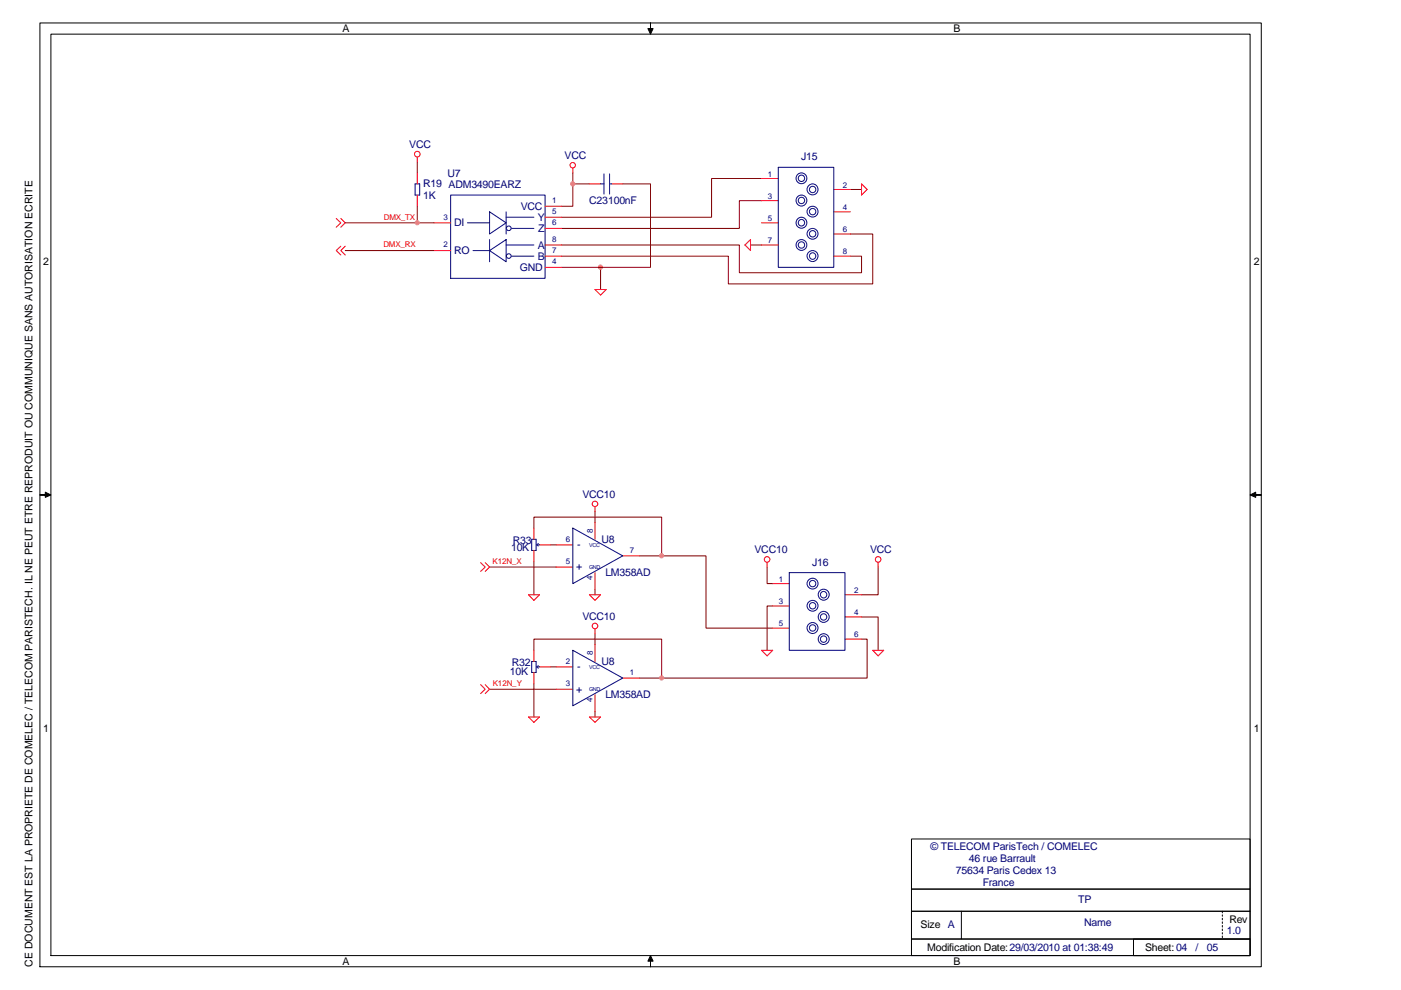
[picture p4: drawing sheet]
<svg xmlns="http://www.w3.org/2000/svg" width="297mm" height="210mm" viewBox="0 0 297 210" stroke-linecap="round" stroke-linejoin="round" font-family="sans-serif">
<path d="M127.3 56.7v4.7" fill="none" stroke="#800000" stroke-width=".21"/>
<circle cx="127.3" cy="56.6" r=".46" fill="#f0f"/>
<circle cx="127.3" cy="56.6" r=".46" fill="none" stroke="#f0f" stroke-width=".21"/>
<path d="M132 39h5.9v17.7h-18.8M73.2 53.1h18.8M73.2 47.2h18.8M88.5 43.7v3.5" fill="none" stroke="#800000" stroke-width=".21"/>
<circle cx="88.5" cy="47.2" r=".44" fill="#f0f"/>
<circle cx="88.5" cy="47.2" r=".44" fill="none" stroke="#f0f" stroke-width=".21"/>
<path d="M121.5 36.7v7h-2.4M121.5 39h3.5" fill="none" stroke="#800000" stroke-width=".21"/>
<circle cx="121.4" cy="39" r=".46" fill="#f0f"/>
<circle cx="121.4" cy="39" r=".46" fill="none" stroke="#f0f" stroke-width=".21"/>
<g fill="none" stroke="#800000" stroke-width=".21">
<path d="M88.5 34.3v2.4M161.5 37.8h-10.6v8.3h-31.8M119.1 51.9h37.7v5.9h25.9v-3.5h-2.4M159.1 51.9h2.4M161.5 42.5h-4.7v5.9h-37.7M180.3 49.6h4.7v10.6h-30.6v-5.9h-35.3M180.3 40.2h2.4M113.2 112v-2.4h27.1v8.3M116.8 115.5h1.1M126.1 108.5v2.3M135.6 117.9h14.1v15.3h14.1M126.1 124.9v1.2"/>
<path d="M162.6 120.2v3.5h1.2M163.8 128.5h-1.2v9.4M182.7 135.5h1.2v8.3h-48.3M182.7 130.8h3.5v7.1M186.2 120.2v5.9h-3.5M126.1 150.8v1.2"/>
</g>
<circle cx="140.3" cy="117.8" r=".45" fill="#f0f"/>
<circle cx="140.3" cy="117.8" r=".45" fill="none" stroke="#f0f" stroke-width=".21"/>
<path d="M113.2 137.9v-2.4h27.1v8.3M126.1 134.4v2.3M116.8 141.4h1.1" fill="none" stroke="#800000" stroke-width=".21"/>
<circle cx="140.3" cy="143.7" r=".45" fill="#f0f"/>
<circle cx="140.3" cy="143.7" r=".45" fill="none" stroke="#f0f" stroke-width=".21"/>
<path d="M113.2 119v7.1M103.8 120.2h14.1M103.8 146.1h14.1M113.2 144.9v7.1" fill="none" stroke="#800000" stroke-width=".21"/>
<g fill="none" stroke="#000080" stroke-width=".21">
<path d="M88 39h1v2.4h-1zM127.3 39h.8M128.1 36.9v4.2M129.2 36.9v4.2M129.2 39h.5M165 35.5h11.8v21.2h-11.8zM95.5 41.4h20.1v17.6h-20.1zM99.1 47.2h4.7M100.3 53.1h3.5M103.8 44.9l3.5 2.3-3.5 2.4zM103.8 53.1l3.5-2.3v4.7zM103.8 50.8v4.7"/>
<path d="M107.3 44.9v4.7M107.3 46.1h5.9M107.3 51.9h5.9M108.5 48.4h4.7M108.5 54.3h4.7M112.7 114.3h1v2.4h-1zM113.8 115.5h.6M113.8 115.5l.3 .3M114.1 115.2l-.3 .3M121.5 112l10.5 5.9-10.5 5.8zM121.5 137.9l10.5 5.9-10.5 5.8zM167.3 121.4h11.9v16.5h-11.9z"/>
<path d="M112.7 140.3h1v2.3h-1zM113.8 141.4h.6M113.8 141.4l.3 .3M114.1 141.1l-.3 .3"/>
<circle cx="169.9" cy="37.8" r=".68"/>
<circle cx="169.9" cy="37.8" r="1.14"/>
<circle cx="107.9" cy="54.3" r=".49"/>
<circle cx="107.9" cy="48.4" r=".49"/>
<circle cx="169.9" cy="47.2" r="1.16"/>
<circle cx="169.9" cy="42.5" r="1.15"/>
<circle cx="169.9" cy="47.2" r=".68"/>
<circle cx="169.9" cy="51.9" r=".68"/>
<circle cx="169.9" cy="42.5" r=".68"/>
<circle cx="169.9" cy="51.9" r="1.14"/>
<circle cx="172.3" cy="40.2" r="1.16"/>
<circle cx="172.3" cy="54.3" r="1.16"/>
<circle cx="172.3" cy="54.3" r=".68"/>
<circle cx="172.3" cy="49.6" r="1.15"/>
<circle cx="172.3" cy="44.9" r="1.15"/>
<circle cx="172.3" cy="40.2" r=".68"/>
<circle cx="172.3" cy="44.9" r=".68"/>
<circle cx="172.3" cy="49.6" r=".68"/>
<circle cx="172.3" cy="133.2" r="1.16"/>
<circle cx="172.3" cy="123.7" r="1.15"/>
<circle cx="172.3" cy="128.4" r="1.15"/>
<circle cx="172.3" cy="128.4" r=".68"/>
<circle cx="172.3" cy="123.7" r=".68"/>
<circle cx="172.3" cy="133.1" r=".68"/>
<circle cx="174.6" cy="126.1" r=".68"/>
<circle cx="174.6" cy="130.8" r=".68"/>
<circle cx="174.6" cy="135.5" r=".68"/>
<circle cx="174.6" cy="130.8" r="1.17"/>
<circle cx="174.6" cy="126.1" r="1.17"/>
<circle cx="174.6" cy="135.5" r="1.16"/>
</g>
<g fill="none" stroke="#f00" stroke-width=".21">
<path d="M88.5 33.3v1M88.5 36.7v2.3M121.5 35.7v1M125 39h2.3M129.7 39h2.3M161.5 37.8h3.5M182.7 39l1.2 1.2-1.2 1.2zM71.3 46.3l1 .9-1 1M72.3 46.3l.9 .9-.9 1M72.3 52.2l-1 .9 1 1M73.2 52.2l-.9 .9 .9 1M88.5 41.4v2.3"/>
<path d="M92 53.1h3.5M92 47.2h3.5M115.6 43.7h3.5M115.6 54.3h3.5M115.6 51.9h3.5M115.6 48.4h3.5M115.6 46.1h3.5M115.6 56.7h3.5M157.9 51.9l1.2-1.1v2.3zM161.5 47.2h3.5M161.5 51.9h3.5M161.5 42.5h3.5"/>
<path d="M176.8 54.3h3.5M176.8 40.2h3.5M176.8 44.9h3.5M176.8 49.6h3.5M126.1 61.4h2.4l-1.2 1.2zM101.9 119.3l1 .9-1 1M102.9 119.3l.9 .9-.9 1M113.2 112v2.3M113.2 116.7v2.3M114.4 115.5h2.4M117.9 115.5h3.6M126.1 107.5v1"/>
<path d="M126.1 110.8v3.5M132 117.9h3.6M162.6 119.3v.9M186.2 119.3v.9M112.1 126.1h2.3l-1.2 1.2zM113.2 137.9v2.4M117.9 120.2h3.6M125 126.1h2.3l-1.2 1.2zM126.1 121.4v3.5M126.1 133.3v1.1M126.1 136.7v3.6M161.5 137.9h2.3l-1.2 1.2z"/>
<path d="M163.8 123.7h3.5M163.8 128.5h3.5M163.8 133.2h3.5M179.2 126.1h3.5M179.2 130.8h3.5M179.2 135.5h3.5M185 137.9h2.4l-1.2 1.2zM101.9 145.2l1 .9-1 1M102.9 145.2l.9 .9-.9 1M112.1 152h2.3l-1.2 1.2zM113.2 142.6v2.3M114.4 141.4h2.4"/>
<path d="M117.9 146.1h3.6M117.9 141.4h3.6M125 152h2.3l-1.2 1.2zM126.1 147.3v3.5M132 143.8h3.6"/>
<circle cx="88.5" cy="32.7" r=".6"/>
<circle cx="121.4" cy="35" r=".57"/>
<circle cx="126.2" cy="106.8" r=".59"/>
<circle cx="162.6" cy="118.6" r=".59"/>
<circle cx="186.2" cy="118.6" r=".59"/>
<circle cx="126.1" cy="132.7" r=".59"/>
</g>
<g fill="#000">
<path d="M137.9 4.9v1.2h.6l-.6 1.1-.5-1.1h.5z" fill-rule="evenodd"/>
<path d="M8.5 104.9h1.1v-.5l1.2 .5-1.2 .6v-.6z" fill-rule="evenodd"/>
<path d="M265 104.9l1.2-.5v.5h1.2h-1.2v.6z" fill-rule="evenodd"/>
<path d="M137.9 202.6l.6 1.2h-.6v1.2v-1.2h-.5z" fill-rule="evenodd"/>
</g>
<g fill="none" stroke="#000" stroke-width=".21">
<path d="M8.5 4.9h258.9v200.1h-258.9zM10.8 7.2h254.2v195.4h-254.2zM137.9 4.9v1.2h.6l-.6 1.1-.5-1.1h.5zM8.5 104.9h1.1v-.5l1.2 .5-1.2 .6v-.6zM265 104.9l1.2-.5v.5h1.2h-1.2v.6zM193.2 177.9h71.8v10.6h-71.8zM193.2 199.1h71.8v3.5h-71.8zM193.2 188.5h71.8v4.7h-71.8zM193.2 193.2h71.8v5.9h-71.8zM203.8 193.2v5.9M240.3 199.1h24.7v3.5h-24.7zM259.2 193.2v.3"/>
<path d="M259.2 194v.3M259.2 194.7v.3M259.2 195.5v.3M259.2 196.2v.4M259.2 197v.3M259.2 197.7v.3M259.2 198.5v.3M137.9 202.6l.6 1.2h-.6v1.2v-1.2h-.5z"/>
</g>
<g font-size="2.2">
<text x="72.6" y="6.8">A</text>
<text x="202.1" y="6.8">B</text>
<text x="9.2" y="56.2">2</text>
<text x="265.8" y="56.2">2</text>
<text x="9.2" y="155.1">1</text>
<text x="265.8" y="155.1">1</text>
<text x="195.2" y="196.7">Size A</text>
<text x="260.6" y="195.7">Rev</text>
<text x="196.6" y="201.7">Modification Date:29/03/2010 at 01:38:49</text>
<text x="242.8" y="201.6">Sheet:04</text>
<text x="6.9" y="205" transform="rotate(-90 6.9 205)">CE DOCUMENT EST LA PROPRIETE DE COMELEC / TELECOM PARISTECH. IL NE PEUT ETRE REPRODUIT OU COMMUNIQUE SANS AUTORISATION ECRITE</text>
<text x="72.6" y="204.6">A</text>
<text x="202.1" y="204.6">B</text>
</g>
<g font-size="2.2" fill="#000080">
<text x="86.8" y="31.4">VCC</text>
<text x="119.7" y="33.8">VCC</text>
<text x="169.8" y="34">J15</text>
<text x="89.7" y="39.8">R19 ADM3490EARZ</text>
<text x="94.9" y="37.5">U7</text>
<text x="89.7" y="42.1">1K</text>
<text x="110.4" y="44.4">VCC</text>
<text x="114" y="46.8">Y</text>
<text x="124.9" y="43.3">C23100nF</text>
<text x="96.3" y="53.9">RO</text>
<text x="96.3" y="48">DI</text>
<text x="114" y="52.7">A</text>
<text x="114.1" y="49.1">Z</text>
<text x="110.2" y="57.4">GND</text>
<text x="114" y="55">B</text>
<text x="123.5" y="105.6">VCC10</text>
<text x="108.4" y="116.9">10K</text>
<text x="108.8" y="115.3">R33</text>
<text x="122.4" y="116.2">-</text>
<text x="127.5" y="115.1">U8</text>
<text x="160" y="117.3">VCC10</text>
<text x="172.2" y="119.9">J16</text>
<text x="184.5" y="117.3">VCC</text>
<text x="122.2" y="120.9">+</text>
<text x="128.4" y="122.1">LM358AD</text>
<text x="123.5" y="131.4">VCC10</text>
<text x="108.1" y="143.1">10K</text>
<text x="108.5" y="141.2">R32</text>
<text x="122.4" y="142.2">-</text>
<text x="127.5" y="141">U8</text>
<text x="122.2" y="146.9">+</text>
<text x="128.4" y="148">LM358AD</text>
<text x="197.3" y="180.3">© TELECOM ParisTech / COMELEC</text>
<text x="202.7" y="185.4">75634 Paris Cedex 13</text>
<text x="205.4" y="182.8">46 rue Barrault</text>
<text x="208.4" y="187.9">France</text>
<text x="228.6" y="191.6">TP</text>
<text x="229.9" y="196.4">Name</text>
<text x="253.5" y="201.6">/</text>
<text x="255.9" y="201.6">05</text>
<text x="260.1" y="198.1">1.0</text>
</g>
<g font-size="1.7" fill="#000080">
<text x="162.8" y="37.5">1</text>
<text x="178.7" y="39.8">2</text>
<text x="94.1" y="46.6">3</text>
<text x="117" y="45.4">5</text>
<text x="117" y="47.8">6</text>
<text x="117" y="43.1">1</text>
<text x="162.8" y="46.9">5</text>
<text x="162.8" y="42.2">3</text>
<text x="178.7" y="44.5">4</text>
<text x="94.1" y="52.5">2</text>
<text x="117" y="51.3">8</text>
<text x="117" y="53.6">7</text>
<text x="162.8" y="51.6">7</text>
<text x="178.7" y="53.9">8</text>
<text x="178.7" y="49.2">6</text>
<text x="117" y="56">4</text>
<text x="125.7" y="112.9" transform="rotate(-90 125.7 112.9)">8</text>
<text x="120" y="114.9">6</text>
<text x="120" y="119.5">5</text>
<text x="133.5" y="117.2">7</text>
<text x="125.6" y="122.9" transform="rotate(-90 125.6 122.9)">4</text>
<text x="165.1" y="123.4">1</text>
<text x="181.1" y="125.7">2</text>
<text x="165.1" y="128.1">3</text>
<text x="181.1" y="130.4">4</text>
<text x="165.1" y="132.8">5</text>
<text x="181.1" y="135.1">6</text>
<text x="120" y="140.8">2</text>
<text x="125.7" y="138.9" transform="rotate(-90 125.7 138.9)">8</text>
<text x="133.5" y="143.1">1</text>
<text x="120" y="145.5">3</text>
<text x="125.6" y="148.8" transform="rotate(-90 125.6 148.8)">4</text>
</g>
<g font-size="1.7" fill="#f00">
<text x="81.4" y="46.7">DMX_TX</text>
<text x="81.3" y="52.5">DMX_RX</text>
<text x="104.4" y="119.6">K12N_X</text>
<text x="104.5" y="145.5">K12N_Y</text>
</g>
<g font-size="1.1" fill="#000080">
<text x="124.9" y="115.9">VCC</text>
<text x="124.9" y="120.6">GND</text>
<text x="124.9" y="141.8">VCC</text>
<text x="124.9" y="146.5">GND</text>
</g>
</svg>
